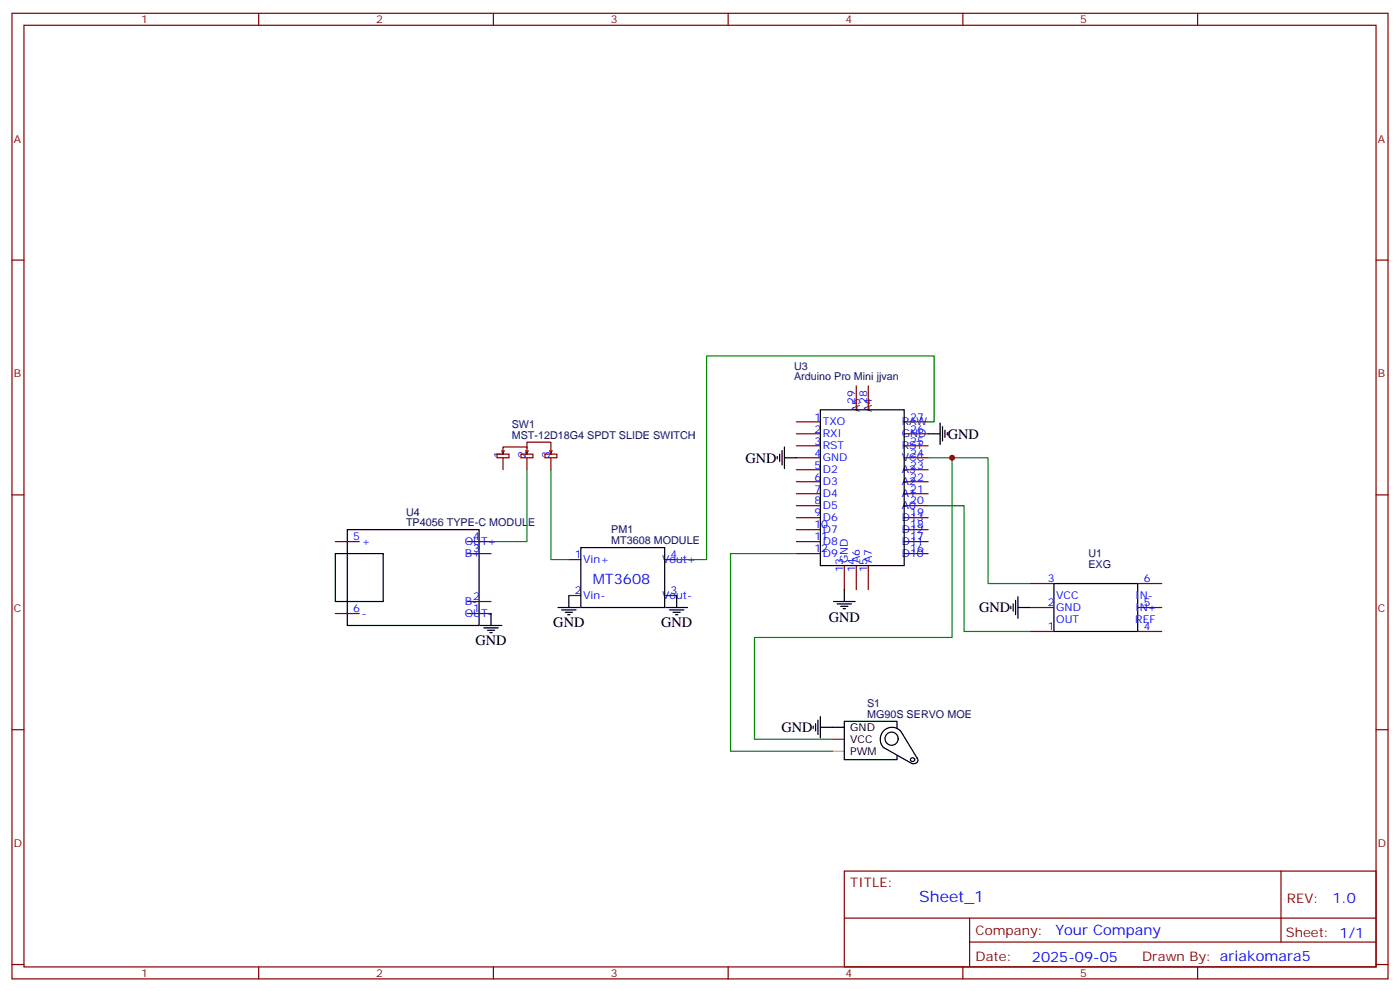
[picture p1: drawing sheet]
<svg xmlns="http://www.w3.org/2000/svg" width="412mm" height="292mm" viewBox="0 0 412 292" stroke-linecap="round" stroke-linejoin="round" font-family="sans-serif">
<g fill="none" stroke="#870000" stroke-width=".35">
<path d="M3.5 3.9h405.4v284.4h-405.4zM7.1 7.4h398.2v277.3h-398.2zM76.2 3.9v3.5M145.3 3.9v3.5M214.5 3.9v3.5M283.6 3.9v3.5M352.8 3.9v3.5M3.5 76.6h3.6M405.3 76.6h3.6M252.2 113.6v7.1M255.8 113.6v7.1M146.4 133.7h3.5v1.1h-3.5z"/>
<path d="M147.8 132.7l.4 1M148.2 133.7v-2.1h7v2.1M148.2 134.8v3.5M148.5 132.7l-.3 1M153.5 133.7h3.5v1.1h-3.5zM154.9 132.7l.3 1M155.2 132v-1.8h7.1v3.5M155.2 134.8v3.5M155.6 132.7l-.4 1M160.5 133.7h3.5v1.1h-3.5zM161.9 132.7l.4 1M162.3 134.8v3.5"/>
<path d="M162.6 132.7l-.3 1M234.6 124.2h7.1M234.6 127.7h7.1M234.6 131.3h7.1M234.6 134.8h7.1M234.6 138.3h7.1M266.3 124.2h7.1M266.3 127.7h7.1M266.3 131.3h7.1M266.3 134.8h7.1M266.3 138.3h7.1M3.5 145.7h3.6"/>
<path d="M98.8 159.5h7M137.6 159.5h7M234.6 159.5h7.1M234.6 141.9h7.1M234.6 145.4h7.1M234.6 148.9h7.1M234.6 152.4h7.1M234.6 156h7.1M266.3 159.5h7.1M266.3 141.9h7.1M266.3 145.4h7.1M266.3 148.9h7.1"/>
<path d="M266.3 152.4h7.1M266.3 156h7.1M405.3 145.7h3.6M137.6 177.1h7M137.6 163h7M167.6 164.8h3.5M167.6 175.4h3.5M195.8 164.8h3.5M195.8 175.4h3.5M234.6 163h7.1M248.7 166.5v7.1M252.2 166.5v7.1"/>
<path d="M255.8 166.5v7.1M266.3 163h7.1M303.4 171.8h7M303.4 178.9h7M335.1 171.8h7.1M335.1 178.9h7.1M98.8 180.7h7M137.6 180.7h7M303.4 185.9h7M335.1 185.9h7.1M3.5 214.9h3.6M405.3 214.9h3.6"/>
<path d="M248.7 256.5h156.6v28.2h-156.6zM377.3 256.5v20.9M248.7 270.4h156.5M285.6 277.4h119.6M285.6 270.4v14.1M3.5 284h3.6M76.2 284.7v3.6M145.3 284.7v3.6M214.5 284.7v3.6M283.6 284.7v3.6M352.8 284.7v3.6M405.3 284h3.6"/>
</g>
<g fill="none" stroke="#000" stroke-width=".35">
<path d="M229 134.4v.7M229.7 133.7v2.2M230.4 132.7v4.2M231.1 134.8h3.5M231.1 131.6v6.4M241.7 120.7h24.6v45.8h-24.6zM273.4 127.7h3.5M276.9 124.6v6.3M277.6 125.6v4.3M278.3 126.7v2.1M279 127.4v.7M102.3 156h38.8v28.2h-38.8z"/>
<path d="M98.8 163h14.1v14.1h-14.1zM164.4 178.9h6.3M165.5 179.6h4.2M167.6 175.4v3.5M171.1 161.3h24.7v17.6h-24.7zM196.1 178.9h6.4M197.2 179.6h4.2M199.3 175.4v3.5M245.5 177.1h6.4M246.6 177.8h4.2M247.6 178.5h2.2M248.4 179.2h.7"/>
<path d="M248.7 173.6v3.5M297.7 178.5v.7M298.4 177.8v2.2M299.2 176.8v4.2M299.9 178.9h3.5M299.9 175.7v6.4M310.4 171.8h24.7v14.1h-24.7zM141.5 184.2h6.3M142.5 184.9h4.3M143.6 185.6h2.1M144.3 186.3h.7M144.6 180.7v3.5"/>
<path d="M166.5 180.3h2.1M167.2 181h.7M198.3 180.3h2.1M199 181h.7M239.5 213.8v.7M240.2 213.1v2.1M240.9 212.1v4.2M241.7 214.2h7M241.7 211v6.3M264.2 214.5v-2.1h-15.5v11.3h15.5v-1.1M265.2 215.2a3.5 3.5 0 0 0-4.9 0 3.5 3.5 0 0 0 0 5l8.2 4.6M265.3 215.2l4.9 8.1"/>
<path d="M270.2 223.2a1.14 1.14 0 0 1-.2 1.4 1.14 1.14 0 0 1-1.4 .2"/>
<circle cx="262.6" cy="217.5" r="1.94"/>
<circle cx="268.9" cy="223.7" r=".61"/>
</g>
<path d="M155.2 138.3v21.2h-10.6M162.3 138.3v26.5h5.3M273.4 134.8h7.1v52.9h-58.3v30h23M273.4 124.2h1.8v-19.4h-67.1v60h-8.8M280.5 134.8h10.5v37h12.4M273.4 148.9h10.6v37h19.4M234.6 163h-19.4v58.2h30" fill="none" stroke="#008700" stroke-width=".35"/>
<path d="M245.2 221.2h3.5" fill="none" stroke="#fc0" stroke-width=".35"/>
<path d="M245.2 217.7h3.5" fill="none" stroke="#f00" stroke-width=".35"/>
<circle cx="280.5" cy="134.8" r=".88" fill="#c00"/>
<text font-size="4.6" fill="#00f" x="270.8" y="265.5">Sheet_1</text>
<g font-size="4.2">
<text x="279.2" y="129.2">GND</text>
<text x="219.6" y="136.2">GND</text>
<text x="163" y="184.5">GND</text>
<text x="194.7" y="184.5">GND</text>
<text x="244.1" y="183.3">GND</text>
<text x="288.4" y="180.3">GND</text>
<text x="140.1" y="189.8">GND</text>
<text x="230.2" y="215.6">GND</text>
</g>
<g font-size="4.2" fill="#00f">
<text x="174.6" y="171.8">MT3608</text>
<text x="392.5" y="265.8">1.0</text>
<text x="310.9" y="275.3">Your Company</text>
<text x="304" y="283.1">2025-09-05</text>
</g>
<g font-size="3.9" fill="#800">
<text x="250.5" y="261.1">TITLE:</text>
<text x="379.1" y="265.8">REV:</text>
<text x="287.4" y="275.3">Company:</text>
<text x="378.7" y="275.9">Sheet: 1/1</text>
<text x="287.4" y="283">Date:</text>
<text x="336.4" y="283.1">Drawn By: ariakomara5</text>
</g>
<g font-size="3.2" fill="#800">
<text x="41.6" y="6.9">1</text>
<text x="110.8" y="6.9">2</text>
<text x="179.9" y="6.9">3</text>
<text x="249.1" y="6.9">4</text>
<text x="318.2" y="6.9">5</text>
<text x="4.1" y="42">A</text>
<text x="405.9" y="42">A</text>
<text x="4.1" y="111.2">B</text>
<text x="405.9" y="111.2">B</text>
<text x="4.1" y="180.3">C</text>
<text x="405.9" y="180.3">C</text>
<text x="4.1" y="249.4">D</text>
<text x="405.9" y="249.4">D</text>
<text x="41.6" y="287.7">1</text>
<text x="110.8" y="287.7">2</text>
<text x="179.9" y="287.7">3</text>
<text x="249.1" y="287.7">4</text>
<text x="318.2" y="287.7">5</text>
</g>
<g font-size="3.2" fill="#000080">
<text x="233.9" y="111.9">Arduino Pro Mini jjvan</text>
<text x="233.9" y="108.8">U3</text>
<text x="150.7" y="129.2">MST-12D18G4 SPDT SLIDE SWITCH</text>
<text x="150.7" y="126.1">SW1</text>
<text x="119.6" y="154.9">TP4056 TYPE-C MODULE</text>
<text x="119.6" y="151.8">U4</text>
<text x="180.1" y="160.1">MT3608 MODULE</text>
<text x="180.1" y="157.1">PM1</text>
<text x="320.6" y="167.2">EXG</text>
<text x="320.6" y="163.9">U1</text>
<text x="255.4" y="208.1">S1</text>
<text x="255.4" y="211.3">MG90S SERVO MOE</text>
</g>
<g font-size="3.2" fill="#00f">
<text x="251.9" y="118.9" transform="rotate(-90 251.9 118.9)">29</text>
<text x="255.4" y="118.9" transform="rotate(-90 255.4 118.9)">28</text>
<text x="239.9" y="123.9">1</text>
<text x="242.4" y="125.3">TXO</text>
<text x="253.3" y="121.4" transform="rotate(-90 253.3 121.4)">A5</text>
<text x="256.8" y="121.4" transform="rotate(-90 256.8 121.4)">A4</text>
<text x="265.6" y="125.3">RAW</text>
<text x="268.1" y="123.9">27</text>
<text x="239.9" y="127.4">2</text>
<text x="239.9" y="130.9">3</text>
<text x="242.4" y="128.8">RXI</text>
<text x="265.6" y="128.8">GND</text>
<text x="268.1" y="130.9">25</text>
<text x="268.1" y="127.4">26</text>
<text x="147.8" y="135" transform="rotate(-90 147.8 135)">1</text>
<text x="154.9" y="135" transform="rotate(-90 154.9 135)">2</text>
<text x="161.9" y="135" transform="rotate(-90 161.9 135)">3</text>
<text x="239.9" y="134.4">4</text>
<text x="239.9" y="138">5</text>
<text x="242.4" y="132.3">RST</text>
<text x="242.4" y="135.9">GND</text>
<text x="265.6" y="135.9">VCC</text>
<text x="265.6" y="132.3">RST</text>
<text x="268.1" y="138">23</text>
<text x="268.1" y="134.4">24</text>
<text x="239.9" y="141.5">6</text>
<text x="242.4" y="139.4">D2</text>
<text x="242.4" y="142.9">D3</text>
<text x="265.6" y="142.9">A2</text>
<text x="265.6" y="139.4">A3</text>
<text x="268.1" y="141.5">22</text>
<text x="239.9" y="145">7</text>
<text x="239.9" y="148.6">8</text>
<text x="242.4" y="146.4">D4</text>
<text x="242.4" y="150">D5</text>
<text x="265.6" y="150">A0</text>
<text x="265.6" y="146.4">A1</text>
<text x="268.1" y="148.6">20</text>
<text x="268.1" y="145">21</text>
<text x="239.9" y="152.1">9</text>
<text x="239.9" y="155.6">10</text>
<text x="242.4" y="153.5">D6</text>
<text x="265.6" y="153.5">D13</text>
<text x="268.1" y="155.6">18</text>
<text x="268.1" y="152.1">19</text>
<text x="104.1" y="159.1">5</text>
<text x="106.5" y="160.5">+</text>
<text x="136.9" y="160.5">OUT+</text>
<text x="139.3" y="159.1">4</text>
<text x="239.9" y="159.1">11</text>
<text x="242.4" y="157">D7</text>
<text x="242.4" y="160.5">D8</text>
<text x="265.6" y="160.5">D11</text>
<text x="265.6" y="157">D12</text>
<text x="268.1" y="159.1">17</text>
<text x="136.9" y="164.1">B+</text>
<text x="139.3" y="162.7">3</text>
<text x="169.3" y="164.4">1</text>
<text x="171.8" y="165.8">Vin+</text>
<text x="195.1" y="165.8">Vout+</text>
<text x="197.6" y="164.4">4</text>
<text x="239.9" y="162.7">12</text>
<text x="242.4" y="164.1">D9</text>
<text x="249.8" y="165.8" transform="rotate(-90 249.8 165.8)">GND</text>
<text x="253.3" y="165.8" transform="rotate(-90 253.3 165.8)">A6</text>
<text x="256.8" y="165.8" transform="rotate(-90 256.8 165.8)">A7</text>
<text x="265.6" y="164.1">D10</text>
<text x="268.1" y="162.7">16</text>
<text x="248.4" y="168.3" transform="rotate(-90 248.4 168.3)">13</text>
<text x="251.9" y="168.3" transform="rotate(-90 251.9 168.3)">14</text>
<text x="255.4" y="168.3" transform="rotate(-90 255.4 168.3)">15</text>
<text x="308.7" y="171.5">3</text>
<text x="336.9" y="171.5">6</text>
<text x="136.9" y="178.2">B-</text>
<text x="139.3" y="176.8">2</text>
<text x="169.3" y="175">2</text>
<text x="171.8" y="176.4">Vin-</text>
<text x="195.1" y="176.4">Vout-</text>
<text x="197.6" y="175">3</text>
<text x="308.7" y="178.5">2</text>
<text x="311.1" y="176.4">VCC</text>
<text x="311.1" y="180">GND</text>
<text x="334.4" y="176.4">IN-</text>
<text x="334.4" y="180">IN+</text>
<text x="336.9" y="178.5">5</text>
<text x="104.1" y="180.3">6</text>
<text x="106.5" y="181.7">-</text>
<text x="136.9" y="181.7">OUT-</text>
<text x="139.3" y="180.3">1</text>
<text x="308.7" y="185.6">1</text>
<text x="311.1" y="183.5">OUT</text>
<text x="334.4" y="183.5">REF</text>
<text x="336.9" y="185.6">4</text>
</g>
<g font-size="3.2">
<text x="250.5" y="215.2">GND</text>
<text x="250.5" y="218.8">VCC</text>
<text x="250.5" y="222.3">PWM</text>
</g>
</svg>
